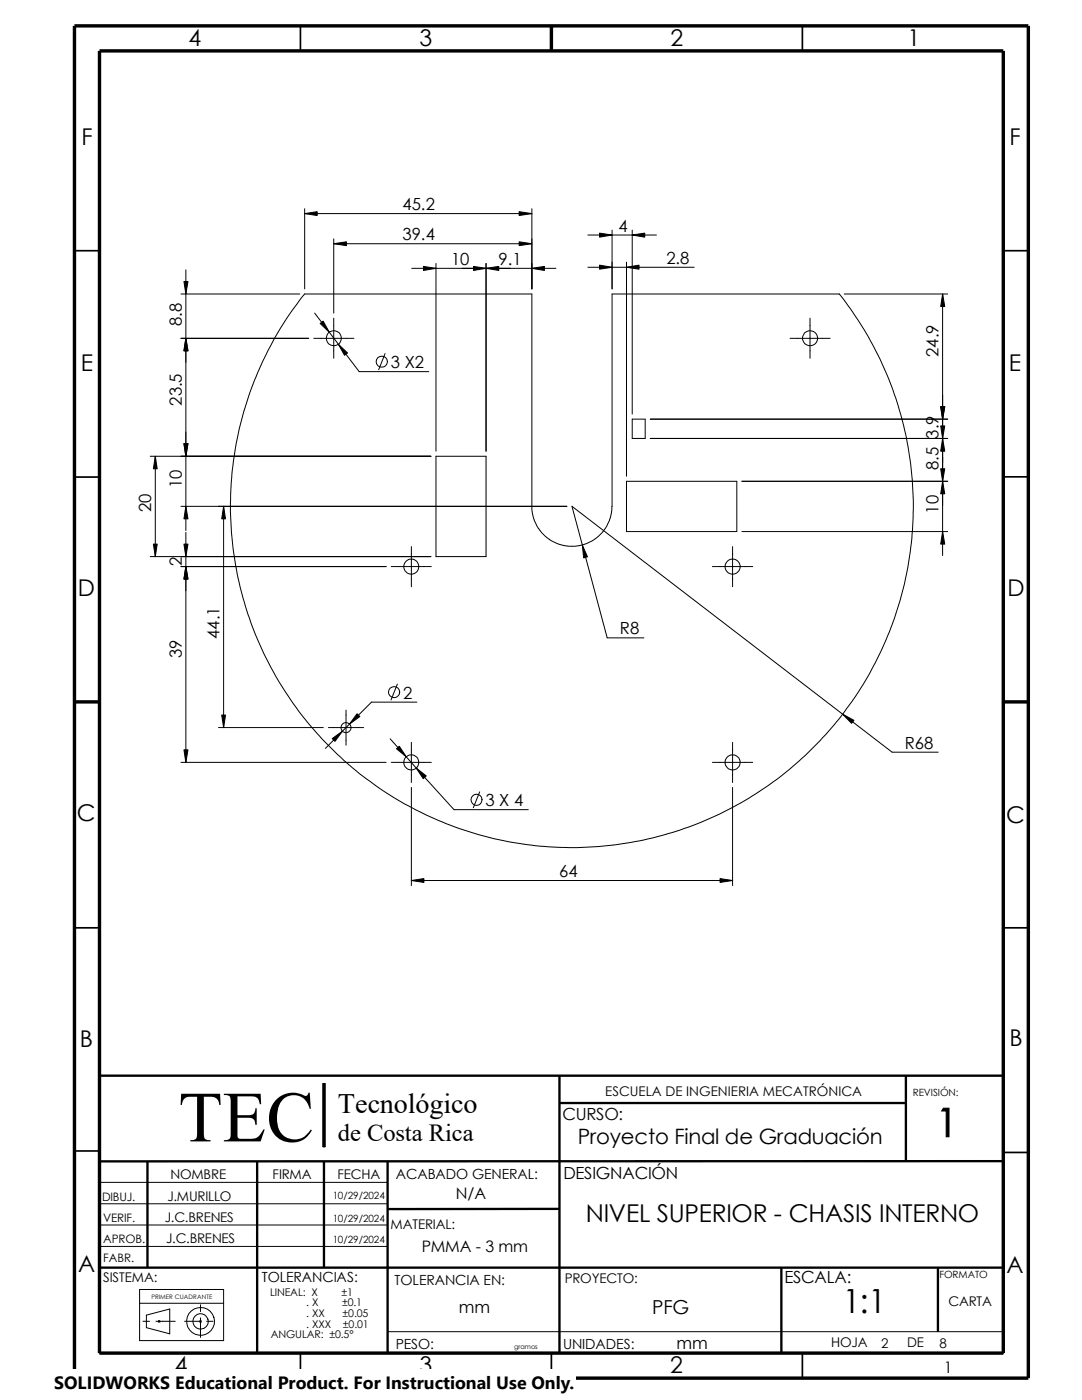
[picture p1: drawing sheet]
<svg xmlns="http://www.w3.org/2000/svg" width="216mm" height="279mm" viewBox="0 0 216 279" stroke-linecap="round" stroke-linejoin="round" font-family="sans-serif">
<g fill="none" stroke="#000" stroke-width=".2">
<path d="M36.1 58.7h23.7M37.1 53.8v52.1M60.8 41.7v16M60.8 42.6h45.3M66.6 47.7v14.8M66.6 48.6h39.5M82.2 53.6h28.7M87 52.6v37.4M97 52.6v37.4M106.1 41.7v16M117.3 53.3h21.2M117.3 46.9h13.7"/>
<path d="M122.1 45.9v11.8M125 52.3v42.7M126.2 45.9v36.7M167.4 58.7h-45.3v42.3l-.1 1.4-.4 1.5-.6 1.3-.8 1.1-2 1.6-1.2 .6-1.5 .4-1.4 .2-1.4-.2-1.5-.4-1.2-.6-2-1.6-.8-1.1-.6-1.3-.4-1.5-.1-1.4M167.4 58.6a68.1 68.1 0 0 1-6.9 92.4 68.1 68.1 0 0 1-92.7 0 68.1 68.1 0 0 1-7-92.3h45.3v42.3M168.4 58.7h20.7M188.1 58.7v52.2M36.1 67.5h25.5M62.6 67.5h8M62.8 62.5l8.9 11.7h13.9M66.6 63.5v8M76.8 70.6l-1.2 3.2"/>
<path d="M157.6 67.5h8.1M161.6 63.5v8M30 91.1h56M31 91.1v20M87 91.1h10v20h-10zM125 96.1h22v10h-22zM126.2 83.7h2.5v3.8h-2.5zM129.8 83.7h59.3M129.8 87.5h59.3M148 96.1h41.1M30 111.1h56M36.1 113.1h40.9"/>
<path d="M36.1 101h77M37.1 106.3v45.8M44.6 101v44.2M78.1 113.1h8M82.1 109.1v8M142.2 113.1h8M146.2 109.1v8M148 106.1h41.1M79.3 136.5l-1.3 3.2M128.5 127.3h-7.3l-7.1-26.3 63.9 49.1h9.2M36.1 152.1h40.9M43.6 145.2h20.9"/>
<path d="M65.5 145.2h7.1M69 141.7v7M77.9 147.4l12.7 14.2h14.8M78.1 152.1h8M82.1 148.2v8M82.1 157.1v19.6M83.2 140.1h-9.1l-9.2 9.3M95.7 158l-1.3 3.2M142.2 152.1h8M146.2 148.2v8M146.2 157.1v19.6M82.1 175.7h64.1"/>
<path d="M19.9 214.7h180.3v55.3h-180.3M64.5 216.2h.4v12.7h-.4zM19.9 236h57.4M19.9 240.2h57.4M19.9 244.5h57.4M19.9 248.8h57.4M27.9 257.3h16.7v10.2h-16.7zM27.9 260.1h16.7M28.5 263.7h1.3M29.2 262.5l4.7-1.3v5l-4.7-1.2zM31.1 263.7h3.9M31.6 263.6l.3 .3"/>
<path d="M31.7 263.6v.3M31.9 263.6l-.3 .3M36.8 263.7h3.4M39.9 263.6l.3 .3M40 260.4v1.3M40 263v3.9M40.1 263.6l-.3 .3M41.2 263.7h1.3M77.3 265.8h122.9"/>
<circle cx="66.6" cy="67.5" r="1.5"/>
<circle cx="76.2" cy="72.2" r="1.11"/>
<circle cx="161.6" cy="67.5" r="1.5"/>
<circle cx="82.1" cy="113.1" r="1.51"/>
<circle cx="146.2" cy="113.1" r="1.5"/>
<circle cx="78.7" cy="138.1" r="1.1"/>
<circle cx="69" cy="145.2" r="1.01"/>
<circle cx="82.1" cy="152.1" r="1.51"/>
<circle cx="95.1" cy="159.6" r="1.1"/>
<circle cx="146.2" cy="152.2" r="1.5"/>
<circle cx="40" cy="263.7" r="2.78"/>
<circle cx="40" cy="263.7" r="1.53"/>
</g>
<g fill="none" stroke="#000" stroke-width=".34">
<path d="M59.9 5.2v5M160.1 5.2v5M14.9 50h5M200.2 50h5M14.9 95.2h5M200.2 95.2h5M14.9 185.2h5M200.2 185.2h5M14.9 229.7h5M200.2 230h5M59.9 270v5M110 270v5"/>
<path d="M160.1 270v5"/>
</g>
<g fill="none" stroke="#000" stroke-width=".47">
<path d="M111.6 214.7v55.3M180.8 214.7v17M200.2 214.7h-180.3v55.3M29.4 231.8v21.2M51.3 231.7v38.4M64.6 231.7v21.3M77.3 231.7v38.3M111.5 220.1h69.3M200.2 231.7l-180.3 .1M19.9 253h180.3M111.6 241.3h-34.3M155.9 253v17"/>
<path d="M187.2 253v12.8"/>
</g>
<path d="M14.9 5.2h190.3v269.8h-190.3zM19.9 10.2h180.3v259.8h-180.3zM110 5.2v5M14.9 140.1h5M200.2 140.1h5" fill="none" stroke="#000" stroke-width=".68" stroke-linecap="butt"/>
<g fill="#000" stroke="#000" stroke-width=".2">
<path d="M36.7 56.2h.8l-.4 2.5zM60.8 42.6l2.5-.4v.8zM66.6 48.6l2.5-.3v.7zM84.5 53.2l2.5 .4-2.5 .4zM97 53.6l2.5-.4v.8zM94.5 53.2l2.5 .4-2.5 .4zM103.6 42.2l2.5 .4-2.5 .4zM103.6 48.3l2.5 .3-2.5 .4zM106.1 53.6l2.5-.4v.8zM119.6 52.9l2.5 .4-2.5 .4zM119.6 46.5l2.5 .4-2.5 .4zM125 53.3l2.5-.4v.8z"/>
<path d="M126.2 46.9l2.5-.4v.8zM188.1 58.7l.4 2.5h-.8zM37.1 67.5l.4 2.5h-.8zM63.9 64.6l.6-.5 1.2 2.2zM67.5 68.7l1.8 1.7-.6 .5zM31 91.1l.4 2.5h-.8zM36.7 88.5h.8l-.4 2.6zM187.7 93.6h.8l-.4 2.5zM187.7 81.2h.8l-.4 2.5zM188.1 87.5l.4 2.5h-.8zM187.7 85h.8l-.4 2.5zM188.1 96.1l.4 2.5h-.8z"/>
<path d="M30.6 108.6h.8l-.4 2.5zM37.1 101l.4 2.5h-.8zM37.1 113.1l.4 2.5h-.8zM36.7 108.6h.8l-.4 2.5zM44.6 101l.4 2.5h-.8zM116.2 108.8l1 2.3-.7 .2zM188.1 106.1l.4 2.5h-.8zM36.7 149.6h.8l-.4 2.5zM44.2 142.7h.8l-.4 2.5zM66.3 147.4l2-1.5-1.5 2.1zM71.2 142.5l.6 .5-2.1 1.5zM79.1 149.4l.6-.5 1.4 2.1z"/>
<path d="M83.1 153.3l1.9 1.6-.5 .5zM168.1 142.5l2.3 1.3-.5 .6zM82.1 175.7l2.5-.4v.8zM143.7 175.3l2.5 .4-2.5 .4z"/>
<path d="M64.5 216.2h.4v12.7h-.4z" fill-rule="evenodd"/>
</g>
<path d="M10.8 273.3h104.1v6.1h-104.1z" fill="#fff"/>
<text font-size="14.4" x="35.6" y="227.8">TEC</text>
<text font-size="7.9" x="186.8" y="226.9">1</text>
<text font-size="6.6" x="168.1" y="262.1">1:1</text>
<text font-size="5.6" x="67.4" y="222.1">Tecnológico</text>
<g font-size="4.9">
<text x="67.4" y="227.7">de Costa Rica</text>
<text x="116.9" y="243.9">NIVEL SUPERIOR - CHASIS INTERNO</text>
</g>
<g font-size="4.6">
<text x="37.6" y="9.3">4</text>
<text x="83.7" y="9.3">3</text>
<text x="133.8" y="9.3">2</text>
<text x="181.1" y="9.3">1</text>
<text x="16.3" y="29">F</text>
<text x="201.4" y="29">F</text>
<text x="16.1" y="74">E</text>
<text x="201.3" y="74">E</text>
<text x="15.5" y="119">D</text>
<text x="201" y="119">D</text>
<text x="15.3" y="163.9">C</text>
<text x="200.8" y="164.2">C</text>
<text x="15.9" y="208.9">B</text>
<text x="201.4" y="208.7">B</text>
<text x="15.6" y="253.9">A</text>
<text x="200.8" y="254">A</text>
<text x="34.9" y="274.1">4</text>
<text x="83.7" y="274.1">3</text>
<text x="133.8" y="274.1">2</text>
</g>
<text font-size="4.2" x="115.3" y="228.3">Proyecto Final de Graduación</text>
<text font-size="3.8" x="130.1" y="262.2">PFG</text>
<text font-size="3.5" x="10.8" y="277.1">SOLIDWORKS Educational Product. For Instructional Use Only.</text>
<g font-size="3.3">
<text x="80.3" y="42">45.2</text>
<text x="80.3" y="48">39.4</text>
<text x="123.4" y="46.2">4</text>
<text x="90" y="52.9">10</text>
<text x="99.5" y="52.9">9.1</text>
<text x="133" y="52.7">2.8</text>
<text x="36.3" y="65.1" transform="rotate(-90 36.3 65.1)">8.8</text>
<text x="187.3" y="71.2" transform="rotate(-90 187.3 71.2)">24.9</text>
<text x="78" y="73.4">3 X2</text>
<text x="36.3" y="81" transform="rotate(-90 36.3 81)">23.5</text>
<text x="187.3" y="93.8" transform="rotate(-90 187.3 93.8)">8.5 3.9</text>
<text x="36.3" y="97.4" transform="rotate(-90 36.3 97.4)">10</text>
<text x="30.2" y="102.2" transform="rotate(-90 30.2 102.2)">20</text>
<text x="187.3" y="102.5" transform="rotate(-90 187.3 102.5)">10</text>
<text x="36.3" y="113" transform="rotate(-90 36.3 113)">2</text>
<text x="36.3" y="131.4" transform="rotate(-90 36.3 131.4)">39</text>
<text x="43.8" y="127.5" transform="rotate(-90 43.8 127.5)">44.1</text>
<text x="123.7" y="126.6">R8</text>
<text x="80.4" y="139.4">2</text>
<text x="180.5" y="149.4">R68</text>
<text x="96.9" y="160.9">3 X 4</text>
<text x="111.6" y="175">64</text>
<text x="112.2" y="223.6">CURSO:</text>
<text x="112.4" y="235.2">DESIGNACIÓN</text>
<text x="156.5" y="256">ESCALA:</text>
<text x="91.6" y="262">mm</text>
<text x="135" y="269.2">mm</text>
</g>
<g font-size="3.2">
<text x="90.9" y="239.3">N/A</text>
<text x="84.2" y="249.8">PMMA - 3 mm</text>
<text x="188.3" y="274.1">1</text>
</g>
<g font-size="2.8">
<text x="79" y="235.2">ACABADO GENERAL:</text>
<text x="52.2" y="255.9">TOLERANCIAS:</text>
<text x="78.7" y="256.5">TOLERANCIA EN:</text>
<text x="79" y="269.2">PESO:</text>
<text x="112.4" y="269.2">UNIDADES:</text>
</g>
<g font-size="2.7">
<text x="120.8" y="218.7">ESCUELA DE INGENIERIA MECATRÓNICA</text>
<text x="33.4" y="239.7">J.MURILLO</text>
<text x="34" y="235.2">NOMBRE</text>
<text x="54.4" y="235.2">FIRMA</text>
<text x="67.4" y="235.2">FECHA</text>
<text x="32.9" y="243.8">J.C.BRENES</text>
<text x="77.9" y="245.3">MATERIAL:</text>
<text x="33.1" y="248.1">J.C.BRENES</text>
<text x="20.6" y="255.9">SISTEMA:</text>
<text x="112.7" y="256">PROYECTO:</text>
<text x="189.2" y="260.6">CARTA</text>
<text x="165.9" y="268.9">HOJA</text>
<text x="175.9" y="268.9">2</text>
<text x="181" y="268.9">DE</text>
<text x="187.5" y="268.9">8</text>
</g>
<g font-size="2.3">
<text x="20.4" y="239.6">DIBUJ.</text>
<text x="20.6" y="244">VERIF.</text>
<text x="20.6" y="248">APROB.</text>
<text x="20.6" y="251.8">FABR.</text>
</g>
<g font-size="2.1">
<text x="53.9" y="258.6">LINEAL: X</text>
<text x="61.1" y="260.7">. X</text>
<text x="61.1" y="262.8">. XX</text>
<text x="68.1" y="258.6">±1</text>
<text x="68.3" y="260.7">±0.1</text>
<text x="68.4" y="262.8">±0.05</text>
<text x="54" y="267.1">ANGULAR: ±0.5°</text>
<text x="61.1" y="265">. XXX</text>
<text x="68.4" y="265">±0.01</text>
</g>
<g font-size="2">
<text x="182.1" y="218.7">REVISIÓN:</text>
<text x="66.4" y="239.3">10/29/2024</text>
<text x="66.4" y="243.8">10/29/2024</text>
<text x="66.4" y="248.1">10/29/2024</text>
<text x="187.5" y="255.1">FORMATO</text>
</g>
<text font-size="1.3" x="102.6" y="269.2">gramos</text>
<text font-size="1.2" x="30.2" y="259.3">PRIMER CUADRANTE</text>
</svg>
